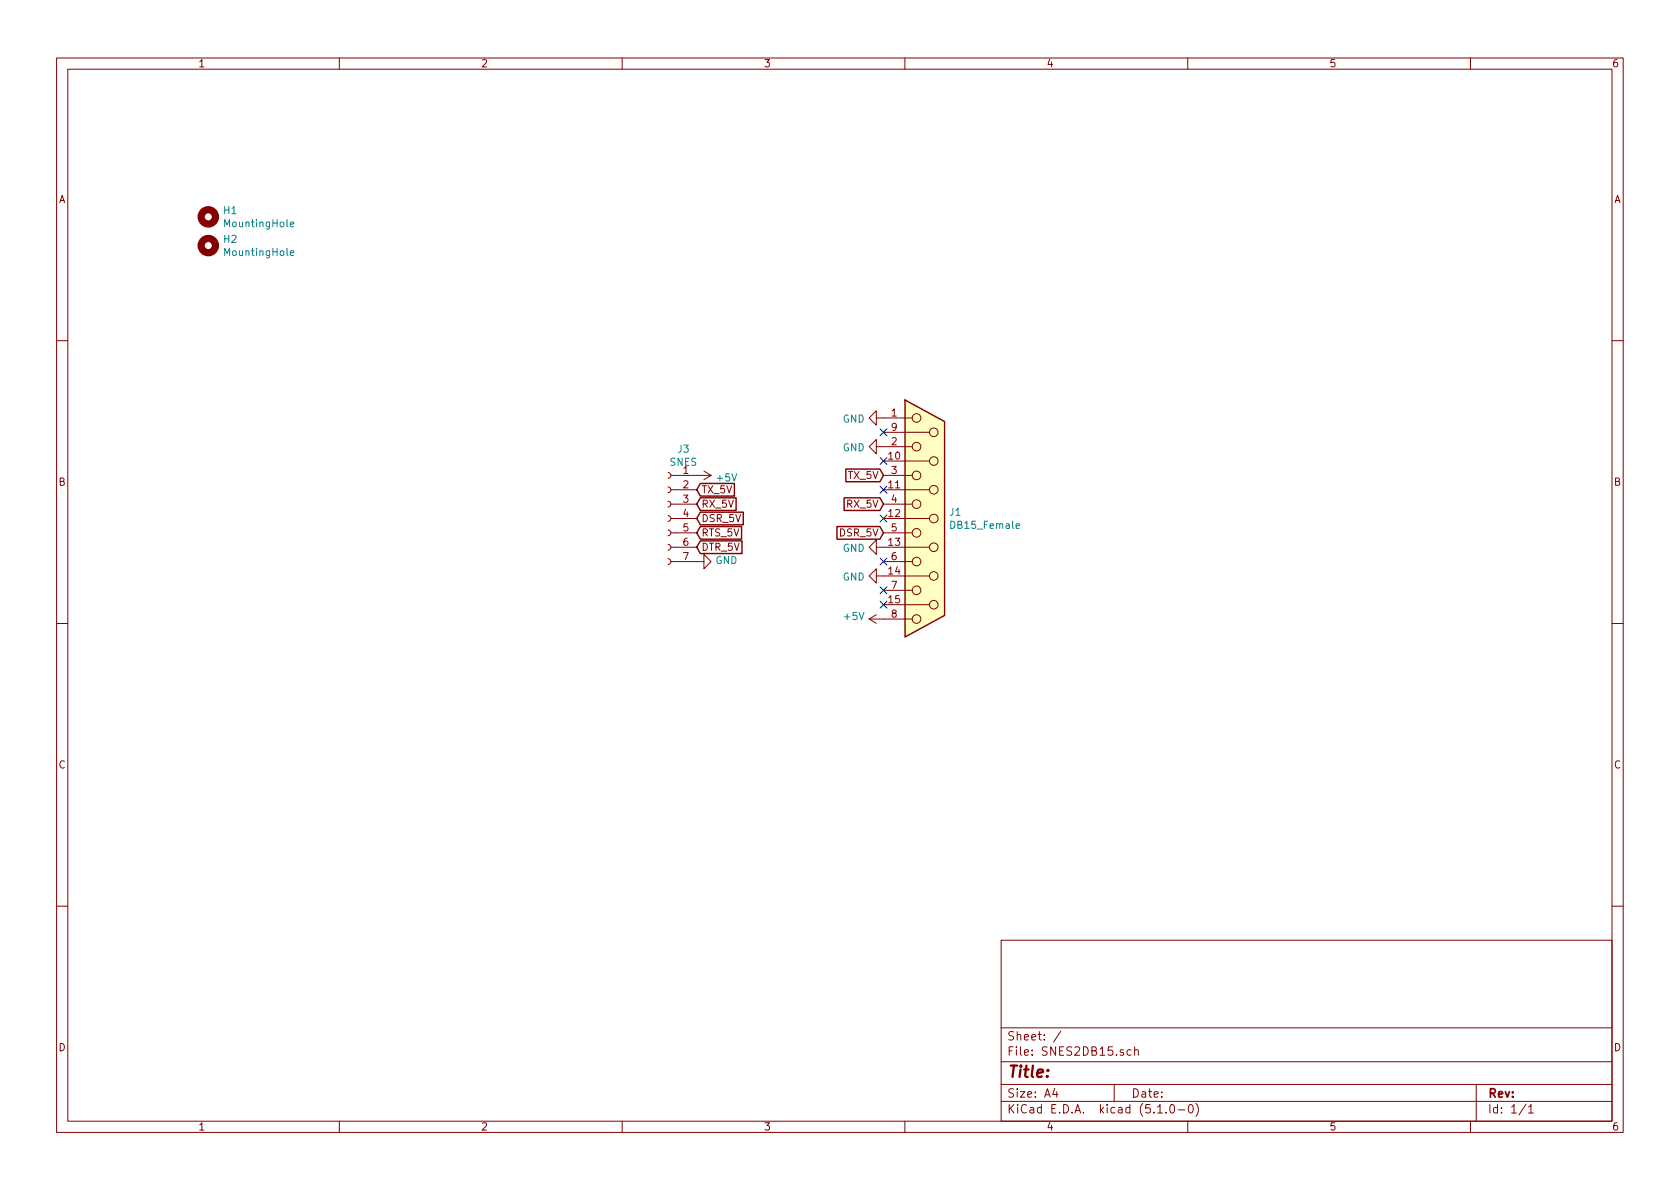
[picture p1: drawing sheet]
<svg xmlns="http://www.w3.org/2000/svg" width="297mm" height="210mm" viewBox="0 0 297 210" stroke-linecap="round" stroke-linejoin="round" font-family="sans-serif">
<g fill="none" stroke="#840000" stroke-width=".18">
<path d="M10 10.3h277v189.9h-277zM12 12.2h273v186.1h-273zM60 10.3v1.9M110 10.3v1.9M160 10.3v1.9M210 10.3v1.9M260 10.3v1.9M10 60.2h2M154.9 73.9v-1.3l-1.2 1.3 1.2 1.3v-1.3h6.4M154.9 79v-1.3l-1.2 1.3 1.2 1.3v-1.3h6.4M156.2 76.4h8.1M285 60.2h2"/>
<path d="M118.1 98.8l.3 .1 .2 .3-.1 .4-.4 .2M118.1 96.3l.3 .1 .2 .3-.1 .4-.4 .2M118.1 93.7l.3 .1 .2 .3-.1 .5-.4 .1M118.1 91.2l.3 .1 .2 .3-.1 .4-.4 .2M118.1 88.6l.3 .2 .2 .2-.1 .5-.4 .2M118.1 86.1l.3 .1 .2 .3-.1 .4-.4 .2M118.1 83.6l.3 .1 .2 .3-.1 .4-.4 .2M118.6 99.3h5.9v-1.3l1.2 1.3-1.2 1.3v-1.3M118.6 96.8h4.6M118.6 94.2h4.6M118.6 91.7h4.6M118.6 89.1h4.6"/>
<path d="M118.6 86.6h4.6M118.6 84.1h7.1M124.5 83.3l1.2 .8M125.7 84.1l-1.2 .7M154.9 96.8v-1.3l-1.2 1.3 1.2 1.2v-1.2h9.4M156.2 99.3h5.1M156.2 94.2h5.1M156.2 91.7h8.1M156.2 89.1h5.1M156.2 86.6h8.1M156.2 84.1h5.1M156.2 81.5h8.1"/>
<path d="M10 110.3h2M153.7 109.5h7.6M153.7 109.5l1.2 .7M154.9 101.8v-1.2l-1.2 1.2 1.2 1.3v-1.3h9.4M154.9 108.7l-1.2 .8M156.2 106.9h8.1M156.2 104.4h5.1M285 110.3h2M10 160.2h2M177 166.3h108v32h-108zM285 160.2h2M60 198.3v1.9"/>
<path d="M110 198.3v1.9M160 198.3v1.9M177 194.8h108M177 191.8h108M177 187.8h108M177 181.8h108M186.5 192.5l-.4 1h1M186.8 193v1M187.6 182.3l-1.3 2M197 191.8v3M200 185.7l-.5-.1-.2 .3v.6l.2 .1 .5-.1M200.6 185.7h.1a.37 .37 0 0 1 .6 .1v.8"/>
<path d="M200.6 185.1v1.5M204.7 196.8h.8M206.2 196.7v.1M207 195.4l.3-.1a.94 .94 0 0 1 0 1.5 .82 .82 0 0 1-.3-1.4zM208.3 196.3h1.2M210 198.3v1.9M210.3 195.4l.2-.1a.8 .8 0 0 1 .5 .8 .8 .8 0 0 1-.5 .7 1 1 0 0 1-.2-1.4zM211.5 195.1a1.71 1.71 0 0 1 0 2.3M260 198.3v1.9M261 191.8v6.5M269.8 195.2l-1.2 2M270.3 195.8l.4-.5v1.5"/>
<path d="M270.3 196.8h.8"/>
<circle cx="162.1" cy="73.9" r=".76"/>
<circle cx="162.1" cy="79" r=".76"/>
<circle cx="165.1" cy="76.4" r=".76"/>
<circle cx="162.1" cy="94.2" r=".76"/>
<circle cx="162.1" cy="84.1" r=".76"/>
<circle cx="162.1" cy="99.3" r=".76"/>
<circle cx="162.1" cy="89.1" r=".76"/>
<circle cx="165.1" cy="86.6" r=".76"/>
<circle cx="165.1" cy="81.5" r=".76"/>
<circle cx="165.1" cy="96.8" r=".76"/>
<circle cx="165.1" cy="91.7" r=".76"/>
<circle cx="162.1" cy="104.4" r=".76"/>
<circle cx="162.1" cy="109.5" r=".76"/>
<circle cx="165.1" cy="101.8" r=".76"/>
<circle cx="165.1" cy="106.9" r=".76"/>
</g>
<g fill="none" stroke="#840000" stroke-width="1.3">
<circle cx="36.8" cy="38.3" r="1.27"/>
<circle cx="36.8" cy="43.4" r="1.27"/>
</g>
<path d="M51.3 39.7l.6-.1v-.3h-.4l-.2 .1 .1 .7h.5M51.3 44.7l.6-.1v-.2l-.4-.1-.2 .2 .1 .6h.5M179.7 93l.6-.1-.1-.2-.4-.1-.1 .2v.6h.5" fill="none" stroke="#008484" stroke-width=".18"/>
<path d="M160 70.7l7 3.8v34.3l-7 3.8zM123.8 85.5h6v2.2h-6l-.6-1.1zM123.8 88h6.3v2.3h-6.3l-.6-1.2zM123.8 90.6h7.6v2.2h-7.6l-.6-1.1zM123.8 93.1h7.3v2.2h-7.3l-.6-1.1zM123.8 95.7h7.4v2.2h-7.4l-.6-1.1zM148 93.1h7.6l.6 1.1-.6 1.1h-7.6zM149.3 88h6.3l.6 1.1-.6 1.2h-6.3zM149.6 83h6l.6 1.1-.6 1.1h-6z" fill="none" stroke="#840000" stroke-width=".25"/>
<path d="M160 70.7l7 3.8v34.3l-7 3.8z" fill="#ffffc2" stroke="#ffffc2" stroke-width=".18"/>
<g fill="none" stroke="#000084" stroke-width=".18">
<path d="M155.6 75.8l1.2 1.3M156.8 75.8l-1.2 1.3M155.6 98.7l1.2 1.2M155.6 80.9l1.2 1.2M155.6 86l1.2 1.2M155.6 91.1l1.2 1.2M156.8 98.7l-1.2 1.2M156.8 80.9l-1.2 1.2M156.8 86l-1.2 1.2M156.8 91.1l-1.2 1.2M155.6 103.8l1.2 1.2M155.6 106.3l1.2 1.2"/>
<path d="M156.8 103.8l-1.2 1.2M156.8 106.3l-1.2 1.2"/>
</g>
<text font-size="2.8" fill="#840000" x="178" y="190.5">Title:</text>
<g font-size="2.1" fill="#840000">
<text x="178" y="184">Sheet: /</text>
<text x="178" y="186.7">File: SNES2DB15.sch</text>
<text x="178" y="196.9">KiCad E.D.A. kicad (5.1.0-0)</text>
<text x="178" y="194.1">Size: A4</text>
<text x="200" y="194.1">Date:</text>
<text x="263" y="194.1">Rev:</text>
<text x="263" y="196.9">Id: 1/1</text>
</g>
<g font-size="1.8" fill="#840000">
<text x="35" y="11.9">1</text>
<text x="85" y="11.9">2</text>
<text x="135" y="11.9">3</text>
<text x="185" y="11.9">4</text>
<text x="235" y="11.9">5</text>
<text x="285" y="11.9">6</text>
<text x="10.4" y="35.9">A</text>
<text x="285.4" y="35.9">A</text>
<text x="157.6" y="73.7">1</text>
<text x="157.6" y="76.2">9</text>
<text x="120.8" y="83.8">1</text>
<text x="157.1" y="81.3">10</text>
<text x="157.6" y="78.7">2</text>
<text x="157.6" y="83.8">3</text>
<text x="10.4" y="85.9">B</text>
<text x="120.8" y="86.4">2</text>
<text x="120.8" y="88.9">3</text>
<text x="124" y="87.2">TX_5V</text>
<text x="124" y="89.8">RX_5V</text>
<text x="149.8" y="89.8">RX_5V</text>
<text x="150" y="84.7">TX_5V</text>
<text x="157.1" y="86.4">11</text>
<text x="157.6" y="88.9">4</text>
<text x="285.4" y="85.9">B</text>
<text x="120.8" y="91.4">4</text>
<text x="120.8" y="94">5</text>
<text x="124" y="92.3">DSR_5V</text>
<text x="124" y="94.9">RTS_5V</text>
<text x="148.5" y="94.9">DSR_5V</text>
<text x="157.1" y="91.4">12</text>
<text x="157.6" y="94">5</text>
<text x="120.8" y="96.5">6</text>
<text x="120.8" y="99.1">7</text>
<text x="124" y="97.4">DTR_5V</text>
<text x="157.1" y="96.5">13</text>
<text x="157.1" y="101.6">14</text>
<text x="157.6" y="99.1">6</text>
<text x="157.1" y="106.7">15</text>
<text x="157.6" y="104.1">7</text>
<text x="157.6" y="109.2">8</text>
<text x="10.4" y="135.9">C</text>
<text x="285.4" y="135.9">C</text>
<text x="10.4" y="185.9">D</text>
<text x="285.4" y="185.9">D</text>
<text x="35" y="199.9">1</text>
<text x="85" y="199.9">2</text>
<text x="135" y="199.9">3</text>
<text x="185" y="199.9">4</text>
<text x="235" y="199.9">5</text>
<text x="285" y="199.9">6</text>
</g>
<g font-size="1.8" fill="#008484">
<text x="39.6" y="37.9">H1</text>
<text x="39.9" y="40.2">MountingHole</text>
<text x="39.6" y="42.9">H2</text>
<text x="39.9" y="45.3">MountingHole</text>
<text x="149" y="74.7">GND</text>
<text x="118.4" y="82.4">SNES</text>
<text x="119.9" y="80.1">J3</text>
<text x="149" y="79.8">GND</text>
<text x="126.8" y="85.1">+5V</text>
<text x="167.9" y="91.2">J1</text>
<text x="168.4" y="93.5">DB15_Female</text>
<text x="126.5" y="99.7">GND</text>
<text x="149" y="97.6">GND</text>
<text x="149" y="102.7">GND</text>
<text x="149.4" y="109.6">+5V</text>
</g>
</svg>
